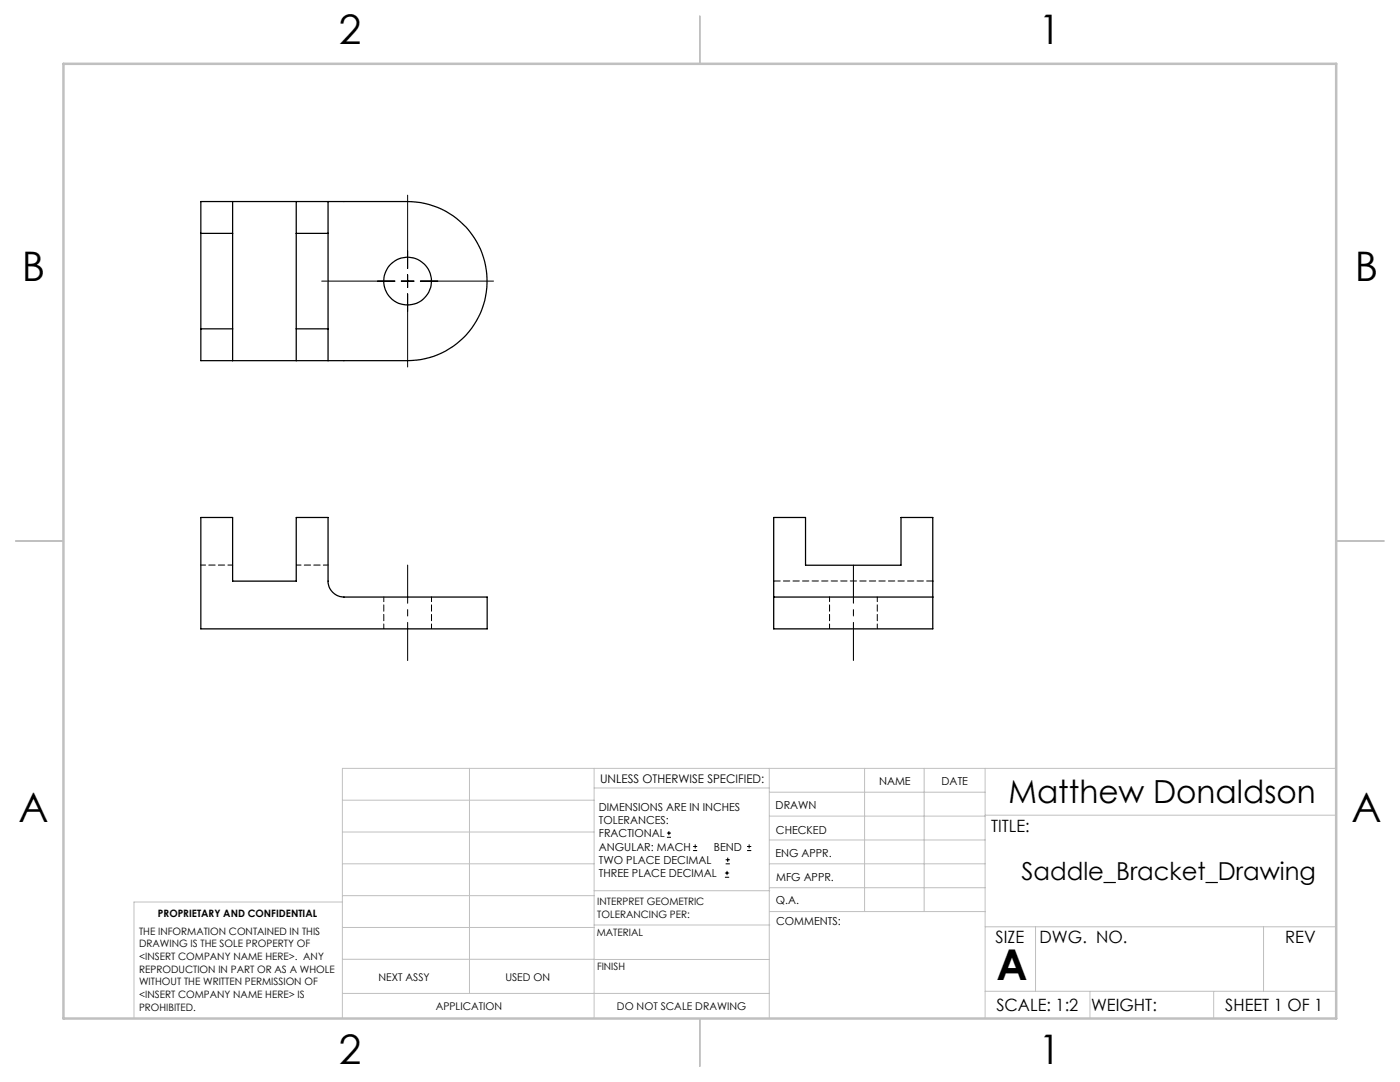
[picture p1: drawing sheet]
<svg xmlns="http://www.w3.org/2000/svg" width="279mm" height="216mm" viewBox="0 0 279 216" stroke-linecap="round" stroke-linejoin="round" font-family="sans-serif">
<g fill="none" stroke="#000" stroke-width=".2">
<path d="M81.4 38.9v14.7M64.2 56.1h14.6M80.1 56.1h2.5M81.4 54.8v2.6M81.4 58.6v14.6M83.9 56.1h14.6M133.1 167.1h.8M133.1 166.2h.8M133.5 165.8v.9M138.3 169.7h.8M138.3 168.9h.8M138.7 168.5v.8"/>
<path d="M144.7 175h.8M144.7 174.2h.8M144.8 172.4h.9M144.8 171.6h.9M145.1 173.8v.8M145.2 171.1v.9M149.1 169.7h.8M149.1 168.9h.8M149.5 168.5v.8"/>
</g>
<path d="M81.4 112.8v19M170.3 112.8v19" fill="none" stroke="#000" stroke-width=".2" stroke-dasharray="15.2 1.3 1.3 1.3" stroke-dashoffset="7.6"/>
<g fill="none" stroke="#c0c0c0" stroke-width=".2">
<path d="M68.3 159.7h50.3M93.7 153.3v44.9M118.6 153.3v49.9M118.6 157.2h34.9M153.5 153.3v49.9M153.5 158.1h43.1M172.5 153.3v28.6M184.4 153.3v28.6M196.6 153.3v49.9M266.7 153.3h-198.4v49.9M68.3 178.7h50.3M68.3 172.4h50.3"/>
<path d="M68.3 166h50.3M68.3 180h-41.6v23.2M118.6 177.7h35M153.5 167.6h43.1M153.5 162.8h43.1M153.5 172.4h43.1M153.5 177.1h43.1M196.6 162.7h70.1M68.3 198.2h85.2M68.3 191.4l85.2 .1M68.3 185.1h50.3M118.6 184.6h35"/>
<path d="M153.6 181.9h43M196.6 197.8h70.1M196.6 184.9h70.1M206.7 184.9v12.9M217.5 197.8v5.4M242.2 197.8v5.4M252.2 184.9v12.9"/>
</g>
<path d="M139.7 3.2v9.5M3.1 107.9h9.6M266.7 107.9h9.5M139.7 203.2v9.6" fill="none" stroke="#c0c0c0" stroke-width=".25"/>
<path d="M12.7 12.7h254v190.5h-254z" fill="none" stroke="#c0c0c0" stroke-width=".5"/>
<g fill="none" stroke="#000" stroke-width=".25">
<path d="M40.1 46.6h6.3M46.4 40.2v31.8M59.1 40.2v31.8M59.1 46.6h6.4M65.5 40.2h15.9a15.9 15.9 0 0 1 15.8 15.9 15.9 15.9 0 0 1-15.8 15.9h-15.9M65.5 40.2h-25.4v31.8h25.4M65.5 40.2v31.8M40.1 65.6h6.3M59.1 65.6h6.4M40.1 103.3h6.3v12.7h12.7v-12.7h6.4v12.7a3.2 3.2 0 0 0 3.2 3.1h28.5v6.4h-57.1zM154.4 119.1v6.4h31.8v-6.4M154.4 119.1h31.8"/>
<path d="M154.4 119.1v-15.8h6.4v9.5h19v-9.5h6.4v15.8"/>
<circle cx="81.4" cy="56.1" r="4.8"/>
</g>
<path d="M40.1 112.8h6.3M59.1 112.8h6.4M76.6 119.1v6.4M165.6 119.1v6.4M86.1 125.5v-6.4M175.1 125.5v-6.4" fill="none" stroke="#000" stroke-width=".2" stroke-dasharray="1.3 .6" stroke-dashoffset=".3"/>
<path d="M186.2 115.9h-31.8" fill="none" stroke="#000" stroke-width=".2" stroke-dasharray="1.3 .6"/>
<text font-size="8.5" x="198.9" y="195.5">A</text>
<g font-size="8.1">
<text x="67.6" y="8.9">2</text>
<text x="207.3" y="8.9">1</text>
<text x="4.4" y="56.2">B</text>
<text x="270.4" y="56.2">B</text>
<text x="3.7" y="164.1">A</text>
<text x="269.7" y="164.1">A</text>
<text x="67.6" y="212.4">2</text>
<text x="207.3" y="212.4">1</text>
</g>
<text font-size="6.3" x="201.3" y="160.3">Matthew Donaldson</text>
<text font-size="4.9" x="203.9" y="175.6">Saddle_Bracket_Drawing</text>
<g font-size="3.4">
<text x="197.8" y="166">TITLE:</text>
<text x="198.7" y="188.1">SIZE</text>
<text x="207.5" y="188.1">DWG. NO.</text>
<text x="256.5" y="188.2">REV</text>
<text x="198.8" y="201.7">SCALE: 1:2</text>
<text x="217.7" y="201.8">WEIGHT:</text>
<text x="244.5" y="201.7">SHEET 1 OF 1</text>
</g>
<text font-size="2.4" x="119.8" y="156.2">UNLESS OTHERWISE SPECIFIED:</text>
<g font-size="2.2">
<text x="119.5" y="161.8">DIMENSIONS ARE IN INCHES</text>
<text x="154.8" y="161.4">DRAWN</text>
<text x="175.4" y="156.6">NAME</text>
<text x="187.9" y="156.7">DATE</text>
<text x="119.5" y="164.4">TOLERANCES:</text>
<text x="119.5" y="167.1">FRACTIONAL</text>
<text x="154.9" y="166.3">CHECKED</text>
<text x="119.5" y="169.7">ANGULAR: MACH</text>
<text x="119.5" y="172.4">TWO PLACE DECIMAL</text>
<text x="142.5" y="169.7">BEND</text>
<text x="154.8" y="171">ENG APPR.</text>
<text x="119.5" y="175">THREE PLACE DECIMAL</text>
<text x="154.9" y="175.7">MFG APPR.</text>
<text x="154.9" y="180.4">Q.A.</text>
<text x="154.9" y="184.6">COMMENTS:</text>
</g>
<g font-size="2.1">
<text x="75.5" y="195.7">NEXT ASSY</text>
<text x="100.9" y="195.7">USED ON</text>
<text x="86.9" y="201.5">APPLICATION</text>
<text x="123.1" y="201.6">DO NOT SCALE DRAWING</text>
</g>
<g font-size="2">
<text x="31.5" y="182.9">PROPRIETARY AND CONFIDENTIAL</text>
<text x="119.2" y="180.6">INTERPRET GEOMETRIC</text>
<text x="119.2" y="183.1">TOLERANCING PER:</text>
<text x="27.8" y="186.5">THE INFORMATION CONTAINED IN THIS</text>
<text x="27.8" y="189">DRAWING IS THE SOLE PROPERTY OF</text>
<text x="27.8" y="191.6">&lt;INSERT COMPANY NAME HERE&gt;. ANY</text>
<text x="119.1" y="186.7">MATERIAL</text>
<text x="27.8" y="194.1">REPRODUCTION IN PART OR AS A WHOLE</text>
<text x="27.8" y="196.6">WITHOUT THE WRITTEN PERMISSION OF</text>
<text x="119.1" y="193.5">FINISH</text>
<text x="27.8" y="199.1">&lt;INSERT COMPANY NAME HERE&gt; IS</text>
<text x="27.8" y="201.7">PROHIBITED.</text>
</g>
</svg>
